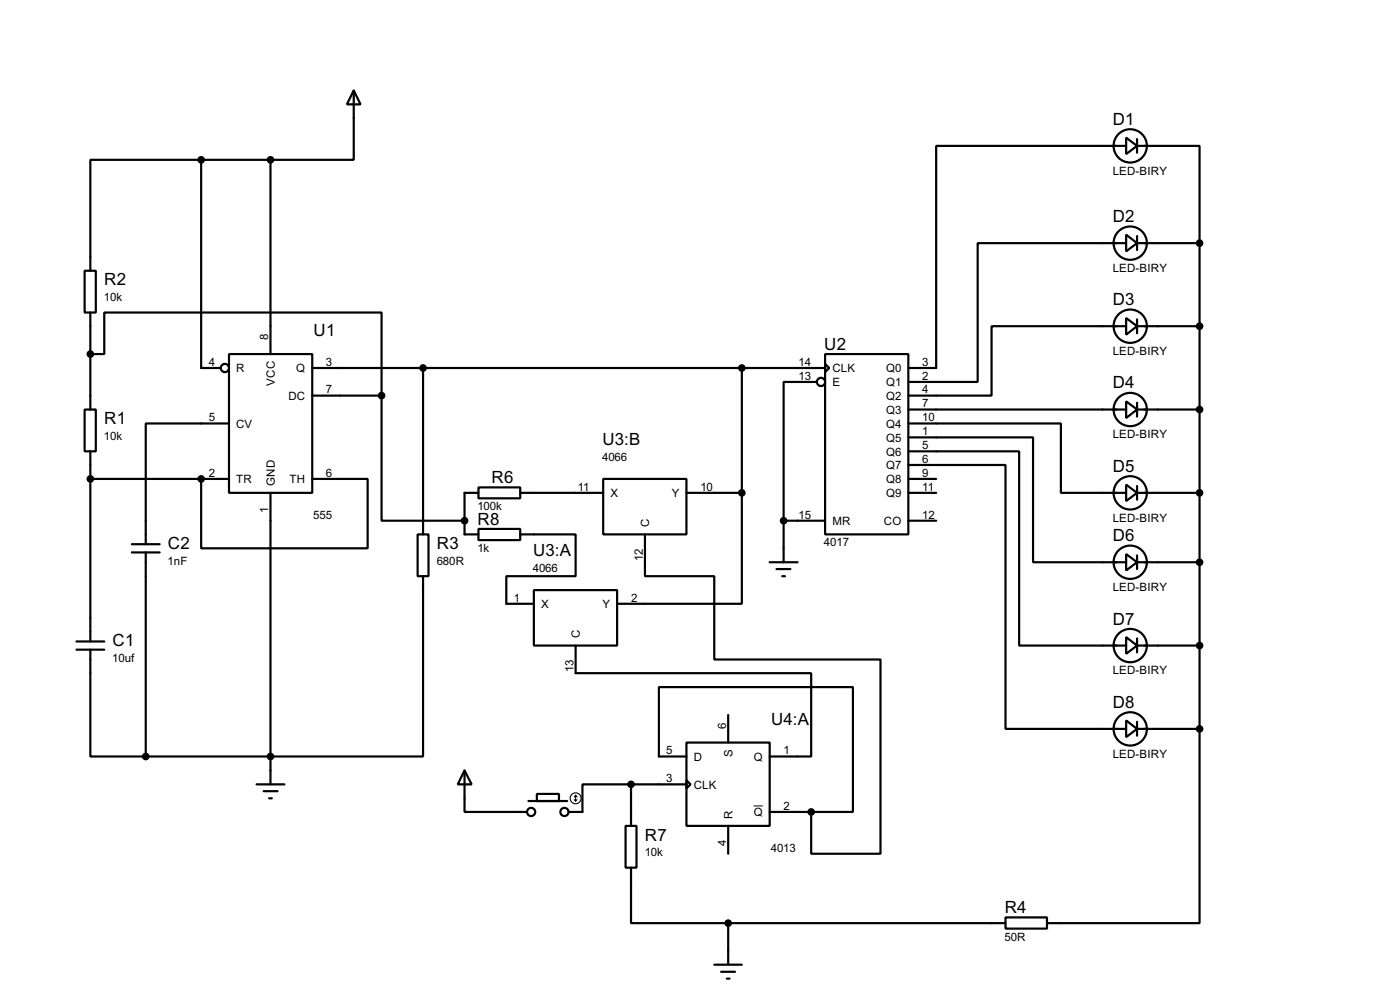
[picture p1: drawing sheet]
<svg xmlns="http://www.w3.org/2000/svg" width="256mm" height="180mm" viewBox="0 0 256 180" stroke-linecap="round" stroke-linejoin="round" font-family="sans-serif">
<g fill="none" stroke="#000" stroke-width=".4">
<path d="M64.8 16.6l1.3 2.5h-2.5zM64.8 16.6v12.7h-15.2M36.9 29.3h-20.3v20.3M36.9 29.3v38.1h3.5M36.9 29.3h12.7M49.6 29.3v35.5M206.3 25.2l2 1.5-2 1.5zM206.3 26.7h-34.8v40.7h-5.1M208.3 26.7h11.5v17.8M208.3 25.5v2.5M15.5 49.6h2.1v7.6h-2.1zM16.6 57.2v17.8"/>
<path d="M206.3 43l2 1.5-2 1.5zM206.3 58.2l2 1.5-2 1.6zM206.3 44.5h-27.2v25.4h-12.7M206.3 59.7h-24.6v12.7h-15.3M208.3 44.5h11.5M208.3 59.7h11.5M208.3 43.2v2.6M208.3 58.5v2.5M219.8 44.5v88.9M15.5 75h2.1v7.6h-2.1zM16.6 64.8h2.5v-7.6h50.8v15.2M42 64.8h15.2v25.4h-15.2z"/>
<path d="M42 77.5h-15.3v22.1M57.2 72.4h12.7M57.2 67.4h94M69.9 72.4v22.9h15.2M77.5 67.4v30.4M135.9 67.4v22.8M149.7 69.9h-6.1v25.4M151.2 64.8h15.2v33h-15.2zM151.2 66.6l.7 .8-.7 .7zM166.4 77.5h28v12.7h11.9M166.4 75h39.9M206.3 73.5l2 1.5-2 1.5z"/>
<path d="M208.3 75h11.5M208.3 73.7v2.6M16.6 87.7h25.4M16.6 82.6v34.8M24.2 99.6h5.1M36.9 87.7v12.7h30.5v-12.7h-10.2M49.6 90.2v53.4M76.5 97.8h2v7.7h-2zM87.7 89.2h7.6v2h-7.6zM87.7 96.8h7.6v2.1h-7.6zM87.7 90.2h-2.6v7.6h2.6M95.3 97.8h10.2v7.7h-12.7v5h5"/>
<path d="M95.3 90.2h15.2M110.5 87.7h15.3v10.1h-15.3zM118.2 97.8v7.7h12.7v15.2h30.4v35.6h-12.7v-7.7M125.8 90.2h10.1M135.9 90.2v20.3h-22.8M143.6 95.3h7.6M143.6 95.3v7.6M166.4 80.1h22.9v22.8h17M166.4 82.6h20.3v35.6h19.6M166.4 85.1h17.8v48.3h22.1M166.4 87.7h5.1M166.4 90.2h5.1"/>
<path d="M166.4 95.3h5.1M206.3 88.7l2 1.5-2 1.5zM208.3 90.2h11.5M208.3 89v2.5M14 117.4h5.1M14 118.9h5.1M16.6 118.9v19.6h10.1M24.2 101.1h5.1M26.7 101.1v37.4M77.5 105.5v33h-50.8M97.8 108h15.3v10.2h-15.3zM105.5 118.2v5h43.1v15.3h-7.6"/>
<path d="M141 102.9h5.1M142.3 104.2h2.5M143.3 105.5h.5M206.3 101.4l2 1.5-2 1.5zM206.3 116.6l2 1.6-2 1.5zM208.3 102.9h11.5M208.3 118.2h11.5M208.3 101.7v2.5M208.3 116.9v2.5M125.8 135.9h15.2v15.3h-15.2zM125.8 138.5h-5.1v-12.7h35.6v22.8h-7.7M133.4 130.9v5"/>
<path d="M206.3 131.9l2 1.5-2 1.5zM208.3 133.4h11.5M208.3 132.1v2.6M219.8 133.4v35.6h-28M47 143.6h5.1M48.3 144.8h2.6M49.3 146.1h.5M85.1 141l1.3 2.6h-2.5zM85.1 141v7.6h11.5M96.8 146.6h7.1M98.4 145.3h4v1.3h-4zM114.6 151.2h2v7.6h-2z"/>
<path d="M115.6 143.6h-8.9v5h-2.5M115.6 158.8v10.2h17.8M115.6 143.6h10.2M115.6 143.6v7.6M125.8 142.8l.7 .8-.7 .7zM133.4 151.2v5.1M141 148.6h7.6M130.9 176.6h5M132.1 177.9h2.6M133.2 179.1h.5M133.4 169v7.6M133.4 169h50.8"/>
<path d="M184.2 167.9h7.6v2.1h-7.6z"/>
<circle cx="207" cy="26.7" r="3.1"/>
<circle cx="207" cy="44.5" r="3.1"/>
<circle cx="207" cy="59.7" r="3.1"/>
<circle cx="41.2" cy="67.4" r=".75"/>
<circle cx="150.4" cy="69.9" r=".75"/>
<circle cx="207" cy="75" r="3.1"/>
<circle cx="207" cy="90.2" r="3.1"/>
<circle cx="207" cy="118.2" r="3.1"/>
<circle cx="207" cy="102.9" r="3.1"/>
<circle cx="207" cy="133.4" r="3.1"/>
<circle cx="97.3" cy="148.6" r=".75"/>
<circle cx="103.4" cy="148.6" r=".75"/>
</g>
<circle cx="36.9" cy="87.7" r=".2" fill="#000"/>
<g fill="#000" stroke="#000" stroke-width=".4">
<circle cx="36.8" cy="29.3" r=".5"/>
<circle cx="49.5" cy="29.3" r=".5"/>
<circle cx="219.7" cy="59.7" r=".5"/>
<circle cx="219.7" cy="44.5" r=".5"/>
<circle cx="16.5" cy="64.8" r=".5"/>
<circle cx="69.9" cy="72.4" r=".5"/>
<circle cx="77.5" cy="67.4" r=".5"/>
<circle cx="135.9" cy="67.4" r=".5"/>
<circle cx="219.7" cy="75" r=".5"/>
<circle cx="16.5" cy="87.7" r=".5"/>
<circle cx="36.8" cy="87.7" r=".5"/>
<circle cx="85.1" cy="95.3" r=".5"/>
<circle cx="135.9" cy="90.2" r=".5"/>
<circle cx="143.5" cy="95.3" r=".5"/>
<circle cx="219.7" cy="90.2" r=".5"/>
<circle cx="219.7" cy="102.9" r=".5"/>
<circle cx="219.7" cy="118.2" r=".5"/>
<circle cx="26.7" cy="138.5" r=".5"/>
<circle cx="49.5" cy="138.5" r=".5"/>
<circle cx="219.7" cy="133.4" r=".5"/>
<circle cx="115.6" cy="143.6" r=".5"/>
<circle cx="148.6" cy="148.6" r=".5"/>
<circle cx="133.4" cy="169" r=".5"/>
</g>
<path d="M138.1 147.5h1.7" fill="none" stroke="#000" stroke-width=".18"/>
<g fill="none" stroke="#000" stroke-width=".2">
<path d="M105.2 146.4l.3 .2M105.5 145.6v1M105.5 145.6l-.3 .3M105.5 145.6l.2 .3M105.7 146.4l-.2 .2"/>
<circle cx="105.4" cy="146.1" r="1"/>
</g>
<g font-size="3.5">
<text x="203.9" y="22.9">D1</text>
<text x="203.9" y="40.7">D2</text>
<text x="19.1" y="52.2">R2</text>
<text x="203.9" y="55.9">D3</text>
<text x="57.5" y="61.4">U1</text>
<text x="151" y="64">U2</text>
<text x="203.9" y="71.1">D4</text>
<text x="19.1" y="77.6">R1</text>
<text x="110.4" y="81.5">U3:B</text>
<text x="90.1" y="88.4">R6</text>
<text x="203.9" y="86.4">D5</text>
<text x="30.8" y="100.5">C2</text>
<text x="80.1" y="100.5">R3</text>
<text x="87.5" y="96">R8</text>
<text x="97.7" y="101.8">U3:A</text>
<text x="203.9" y="99.1">D6</text>
<text x="20.6" y="118.3">C1</text>
<text x="203.9" y="114.3">D7</text>
<text x="203.9" y="129.6">D8</text>
<text x="141.3" y="132.6">U4:A</text>
<text x="118.2" y="153.9">R7</text>
<text x="184.1" y="167.1">R4</text>
</g>
<g font-size="2.4">
<text x="203.8" y="31.9">LED-BIRY</text>
<text x="203.8" y="49.7">LED-BIRY</text>
<text x="19.1" y="55.2">10k</text>
<text x="49.1" y="62.3" transform="rotate(-90 49.1 62.3)">8</text>
<text x="203.8" y="64.9">LED-BIRY</text>
<text x="38.3" y="67">4</text>
<text x="43.2" y="68.1">R</text>
<text x="50.4" y="70.6" transform="rotate(-90 50.4 70.6)">VCC</text>
<text x="54.2" y="68.1">Q</text>
<text x="59.7" y="72">7</text>
<text x="59.7" y="67">3</text>
<text x="146.3" y="67">14</text>
<text x="146.3" y="69.5">13</text>
<text x="152.5" y="68.1">CLK</text>
<text x="152.5" y="70.7">E</text>
<text x="162.3" y="68.1">Q0</text>
<text x="162.3" y="70.7">Q1</text>
<text x="169" y="67">3</text>
<text x="169" y="69.5">2</text>
<text x="169" y="72">4</text>
<text x="38.3" y="77.1">5</text>
<text x="52.8" y="73.2">DC</text>
<text x="162.3" y="73.2">Q2</text>
<text x="162.3" y="75.8">Q3</text>
<text x="169" y="74.6">7</text>
<text x="169" y="77.1">10</text>
<text x="19.1" y="80.6">10k</text>
<text x="43.2" y="78.3">CV</text>
<text x="162.3" y="78.3">Q4</text>
<text x="162.3" y="80.8">Q5</text>
<text x="162.3" y="83.4">Q6</text>
<text x="169" y="79.7">1</text>
<text x="169" y="82.2">5</text>
<text x="203.8" y="80.2">LED-BIRY</text>
<text x="38.3" y="87.3">2</text>
<text x="43.2" y="88.5">TR</text>
<text x="50.4" y="88.9" transform="rotate(-90 50.4 88.9)">GND</text>
<text x="53" y="88.5">TH</text>
<text x="59.7" y="87.3">6</text>
<text x="105.9" y="89.8">11</text>
<text x="110.3" y="84.4">4066</text>
<text x="128.3" y="89.8">10</text>
<text x="162.3" y="85.9">Q7</text>
<text x="162.3" y="88.5">Q8</text>
<text x="169" y="84.7">6</text>
<text x="169" y="87.3">9</text>
<text x="169" y="89.8">11</text>
<text x="49.2" y="93.9" transform="rotate(-90 49.2 93.9)">1</text>
<text x="57.4" y="95">555</text>
<text x="87.5" y="93.4">100k</text>
<text x="111.8" y="91">X</text>
<text x="123.1" y="91">Y</text>
<text x="146.3" y="94.9">15</text>
<text x="162.3" y="91">Q9</text>
<text x="169" y="94.9">12</text>
<text x="203.8" y="95.5">LED-BIRY</text>
<text x="87.5" y="101.1">1k</text>
<text x="119" y="96.5" transform="rotate(-90 119 96.5)">C</text>
<text x="151" y="100">4017</text>
<text x="152.5" y="96.1">MR</text>
<text x="161.9" y="96.1">CO</text>
<text x="30.7" y="103.5">1nF</text>
<text x="80" y="103.5">680R</text>
<text x="97.6" y="104.7">4066</text>
<text x="117.8" y="102.7" transform="rotate(-90 117.8 102.7)">12</text>
<text x="94.2" y="110.1">1</text>
<text x="99.1" y="111.3">X</text>
<text x="110.4" y="111.3">Y</text>
<text x="115.6" y="110.1">2</text>
<text x="203.8" y="108.2">LED-BIRY</text>
<text x="106.3" y="116.8" transform="rotate(-90 106.3 116.8)">C</text>
<text x="20.6" y="121.2">10uf</text>
<text x="105.1" y="123" transform="rotate(-90 105.1 123)">13</text>
<text x="203.8" y="123.4">LED-BIRY</text>
<text x="133" y="133.4" transform="rotate(-90 133 133.4)">6</text>
<text x="122.1" y="138.1">5</text>
<text x="122.1" y="143.2">3</text>
<text x="127.1" y="139.3">D</text>
<text x="134.2" y="138.6" transform="rotate(-90 134.2 138.6)">S</text>
<text x="138.1" y="139.3">Q</text>
<text x="143.6" y="138.1">1</text>
<text x="203.8" y="138.7">LED-BIRY</text>
<text x="127.1" y="144.4">CLK</text>
<text x="134.2" y="149.9" transform="rotate(-90 134.2 149.9)">R</text>
<text x="138.1" y="149.4">Q</text>
<text x="143.6" y="148.2">2</text>
<text x="133" y="154.9" transform="rotate(-90 133 154.9)">4</text>
<text x="141.2" y="155.9">4013</text>
<text x="118.1" y="156.8">10k</text>
<text x="184" y="172.2">50R</text>
</g>
</svg>
